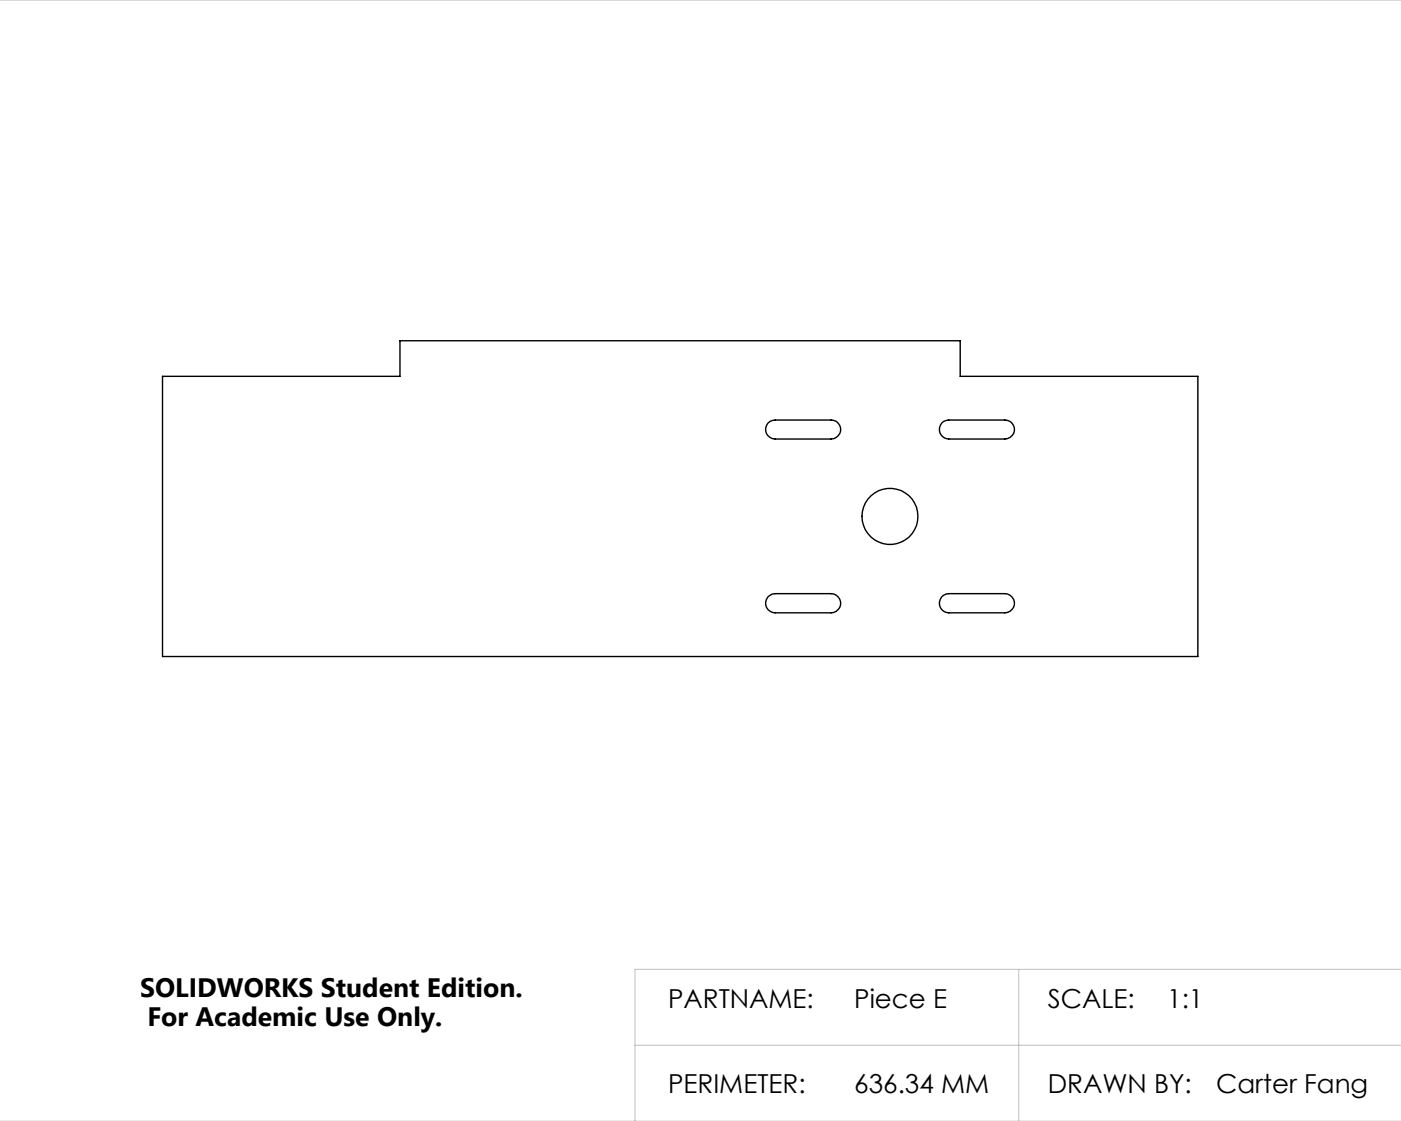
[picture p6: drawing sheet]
<svg xmlns="http://www.w3.org/2000/svg" width="250mm" height="200mm" viewBox="0 0 250 200" stroke-linecap="round" stroke-linejoin="round" font-family="sans-serif">
<path d="M0 0h250M181.8 172.9v27.1M250 172.9h-136.7v27.1M113.3 186.5h136.7M0 200h250" fill="none" stroke="#c0c0c0" stroke-width=".18"/>
<g fill="none" stroke="#000" stroke-width=".25">
<path d="M29 67.1h42.4v-6.3h99.9v6.3h42.4v50h-184.7zM137 75.5l.4-.3 .9-.3h10a1.69 1.69 0 0 1 1.7 1.7 1.69 1.69 0 0 1-1.7 1.7h-10a1.71 1.71 0 0 1-1.5-1 1.71 1.71 0 0 1 .2-1.8zM168 75.5l.4-.3 .9-.3h10a1.69 1.69 0 0 1 1.7 1.7 1.69 1.69 0 0 1-1.7 1.7h-10a1.71 1.71 0 0 1-1.5-1 1.71 1.71 0 0 1 .2-1.8zM137 106.5l.8-.5 .5-.1h10a1.71 1.71 0 0 1 1.7 1.7 1.71 1.71 0 0 1-1.7 1.7h-10a1.71 1.71 0 0 1-1.5-1 1.71 1.71 0 0 1 .2-1.8zM168 106.5l.4-.3 .9-.3h10a1.71 1.71 0 0 1 1.7 1.7 1.71 1.71 0 0 1-1.7 1.7h-10a1.71 1.71 0 0 1-1.5-1 1.71 1.71 0 0 1 .2-1.8z"/>
<circle cx="158.8" cy="92.1" r="5"/>
</g>
<g font-size="4.8">
<text x="25" y="177.9">SOLIDWORKS Student Edition.</text>
<text x="26.3" y="183">For Academic Use Only.</text>
</g>
<g font-size="4.7">
<text x="119.2" y="179.8">PARTNAME:</text>
<text x="152.4" y="179.8">Piece E</text>
<text x="187" y="179.8">SCALE:</text>
<text x="208.3" y="179.8">1:1</text>
<text x="119.2" y="194.9">PERIMETER:</text>
<text x="152.4" y="194.9">636.34 MM</text>
<text x="187" y="194.9">DRAWN BY:</text>
<text x="217" y="194.9">Carter Fang</text>
</g>
</svg>
